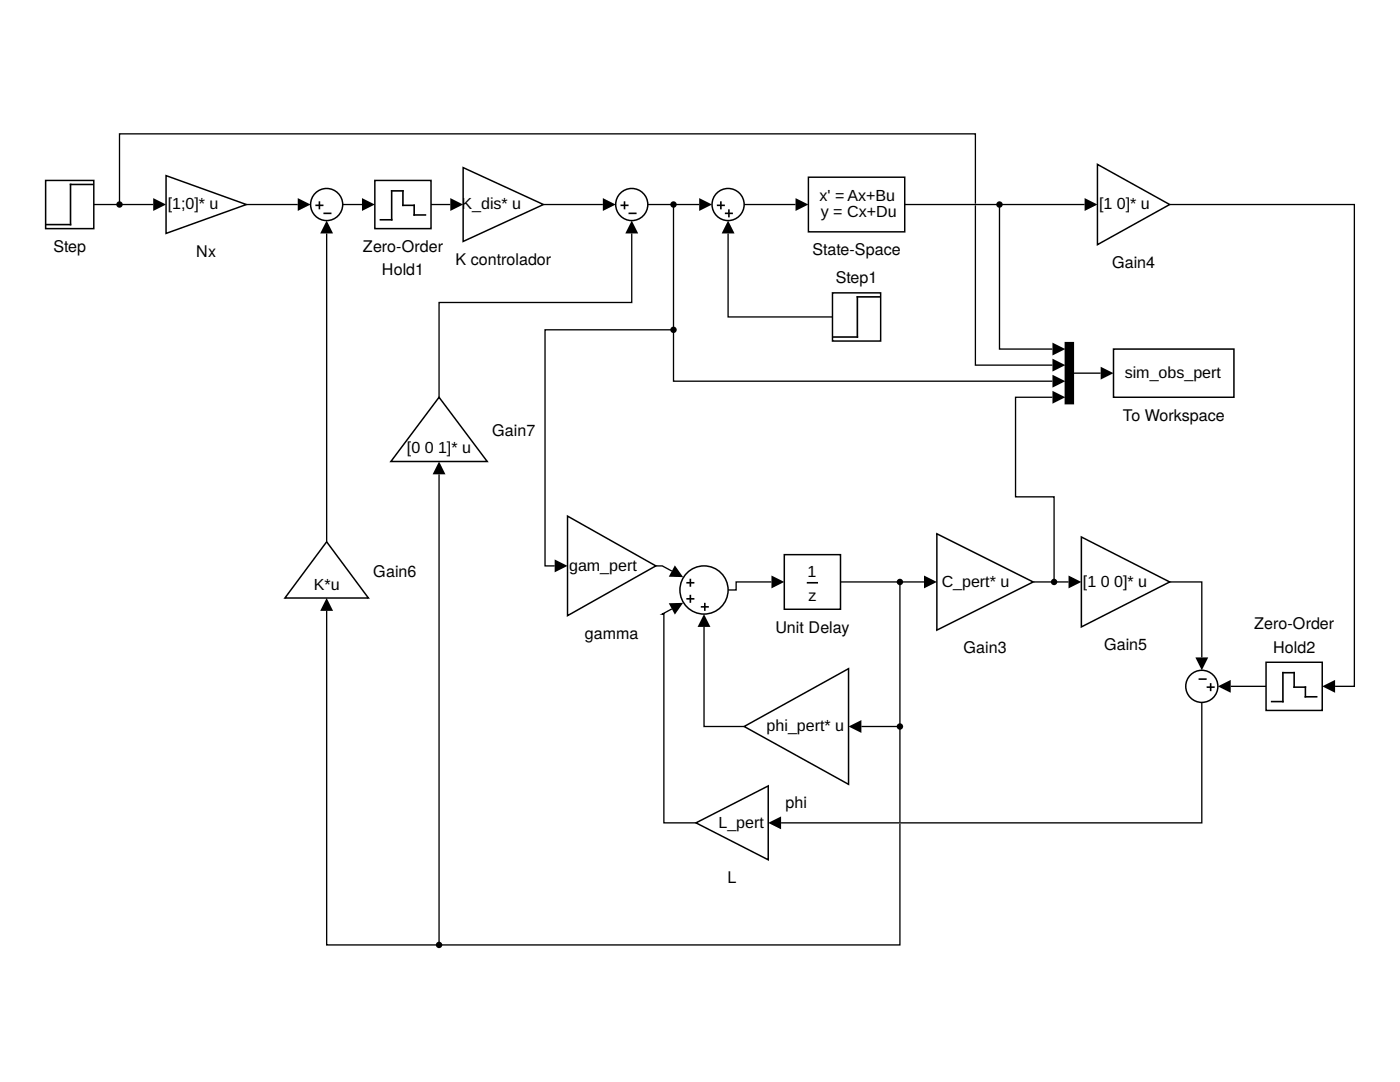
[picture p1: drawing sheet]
<svg xmlns="http://www.w3.org/2000/svg" width="279mm" height="216mm" viewBox="0 0 279 216" stroke-linecap="round" stroke-linejoin="round" font-family="sans-serif">
<path d="M18.6 36.8h-4.5v8h-4.8" fill="none" stroke="#000" stroke-width=".32"/>
<path d="M9.1 36h9.6v9.6h-9.6z" fill="none" stroke="#000" stroke-width=".3"/>
<path d="M74.8 36h11.2v9.6h-11.2z" fill-rule="evenodd" fill="#fff"/>
<path d="M84.9 42.9h-2.2v-1.9h-2.3v-2.9h-2.2v5.8h-2.3" fill="none" stroke="#000" stroke-width=".32"/>
<path d="M74.8 36h11.2v9.6h-11.2z" fill="none" stroke="#000" stroke-width=".3"/>
<circle cx="65.2" cy="40.8" r="3.2" fill="#fff"/>
<path d="M63.1 41h1.3M63.7 40.3v1.3M64.7 42.6h1.3" fill="none" stroke="#000" stroke-width=".32"/>
<circle cx="65.2" cy="40.8" r="3.2" fill="none" stroke="#000" stroke-width=".3"/>
<path d="M161.3 35.4h19.3v10.9h-19.3z" fill-rule="evenodd" fill="#fff"/>
<path d="M161.3 35.4h19.3v10.9h-19.3z" fill="none" stroke="#000" stroke-width=".3"/>
<path d="M33.1 35l16.1 5.8-16.1 5.8z" fill="#fff"/>
<path d="M33.1 35l16.1 5.8-16.1 5.8z" fill="none" stroke="#000" stroke-width=".3"/>
<path d="M92.4 33.4l16.1 7.4-16.1 7.4z" fill="#fff"/>
<path d="M92.4 33.4l16.1 7.4-16.1 7.4z" fill="none" stroke="#000" stroke-width=".3"/>
<circle cx="239.8" cy="137" r="3.2" fill="#fff"/>
<path d="M239.4 135.5h1.2M241 137.1h1.3M241.6 136.5v1.3" fill="none" stroke="#000" stroke-width=".32"/>
<circle cx="239.8" cy="137" r="3.2" fill="none" stroke="#000" stroke-width=".3"/>
<path d="M138.9 164.2l14.4-7.4v14.8z" fill="#fff"/>
<path d="M138.9 164.2l14.4-7.4v14.8z" fill="none" stroke="#000" stroke-width=".3"/>
<path d="M113.3 103l17.6 9.9-17.6 10z" fill="#fff"/>
<path d="M113.3 103l17.6 9.9-17.6 10z" fill="none" stroke="#000" stroke-width=".3"/>
<circle cx="140.5" cy="117.7" r="4.8" fill="#fff"/>
<path d="M137.1 116.3h1.3M137.1 119.5h1.3M137.8 115.6v1.3M137.8 118.8v1.3M140 121.1h1.3M140.7 120.4v1.3" fill="none" stroke="#000" stroke-width=".32"/>
<circle cx="140.5" cy="117.7" r="4.8" fill="none" stroke="#000" stroke-width=".3"/>
<path d="M148.5 145l20.8-11.6v23.1z" fill="#fff"/>
<path d="M148.5 145l20.8-11.6v23.1z" fill="none" stroke="#000" stroke-width=".3"/>
<path d="M187 106.5l19.2 9.6-19.2 9.6z" fill="#fff"/>
<path d="M187 106.5l19.2 9.6-19.2 9.6z" fill="none" stroke="#000" stroke-width=".3"/>
<path d="M219 32.8l14.4 8-14.4 8z" fill="#fff"/>
<path d="M219 32.8l14.4 8-14.4 8z" fill="none" stroke="#000" stroke-width=".3"/>
<path d="M215.8 107.1l17.6 9-17.6 9z" fill="#fff"/>
<path d="M215.8 107.1l17.6 9-17.6 9z" fill="none" stroke="#000" stroke-width=".3"/>
<path d="M212.6 68.4h1.6v12.1h-1.6z" fill-rule="evenodd" fill="#fff"/>
<path d="M212.6 68.4h1.6v12.1h-1.6z" fill-rule="evenodd" fill="#000"/>
<path d="M212.6 68.4h1.6v12.1h-1.6z" fill="none" stroke="#000" stroke-width=".3"/>
<path d="M252.7 132.1h11.2v9.7h-11.2z" fill-rule="evenodd" fill="#fff"/>
<path d="M262.8 139h-2.3v-1.9h-2.2v-2.9h-2.3v5.8h-2.2" fill="none" stroke="#000" stroke-width=".32"/>
<path d="M252.7 132.1h11.2v9.7h-11.2z" fill="none" stroke="#000" stroke-width=".3"/>
<path d="M156.5 110.7h11.2v10.9h-11.2z" fill-rule="evenodd" fill="#fff"/>
<path d="M161.2 116.3h1.9" fill="none" stroke="#000" stroke-width=".32"/>
<path d="M156.5 110.7h11.2v10.9h-11.2z" fill="none" stroke="#000" stroke-width=".3"/>
<circle cx="145.3" cy="40.8" r="3.2" fill="#fff"/>
<path d="M143.2 41h1.3M143.9 40.3v1.3M144.8 42.6h1.3M145.5 41.9v1.3" fill="none" stroke="#000" stroke-width=".32"/>
<circle cx="145.3" cy="40.8" r="3.2" fill="none" stroke="#000" stroke-width=".3"/>
<path d="M65.2 108.1l8.3 11.2h-16.6z" fill="#fff"/>
<path d="M65.2 108.1l8.3 11.2h-16.6z" fill="none" stroke="#000" stroke-width=".3"/>
<circle cx="126.1" cy="40.8" r="3.2" fill="#fff"/>
<path d="M124 41h1.3M124.6 40.3v1.3M125.6 42.6h1.3" fill="none" stroke="#000" stroke-width=".32"/>
<circle cx="126.1" cy="40.8" r="3.2" fill="none" stroke="#000" stroke-width=".3"/>
<path d="M87.6 79.3l9.6 12.8h-19.2z" fill="#fff"/>
<path d="M87.6 79.3l9.6 12.8h-19.2z" fill="none" stroke="#000" stroke-width=".3"/>
<path d="M166.1 58.4h9.7v9.7h-9.7z" fill-rule="evenodd" fill="#fff"/>
<path d="M175.6 59.2h-4.5v8.1h-4.8" fill="none" stroke="#000" stroke-width=".32"/>
<path d="M166.1 58.4h9.7v9.7h-9.7z" fill="none" stroke="#000" stroke-width=".3"/>
<path d="M222.2 69.7h24.1v9.6h-24.1z" fill-rule="evenodd" fill="#fff"/>
<path d="M222.2 69.7h24.1v9.6h-24.1z" fill="none" stroke="#000" stroke-width=".3"/>
<g fill="none" stroke="#000" stroke-width=".26">
<path d="M18.7 40.8h11.9M49.2 40.8h10.2M65.2 46.6v61.5M68.4 40.8h3.8M86 40.8h3.9M108.5 40.8h11.8M126.1 46.6v13.8h-38.5v18.9M129.3 40.8h10.2M134.4 40.8v25M145.3 46.6v16.6h20.8M148.5 40.8h10.3M180.6 40.8h35.9"/>
<path d="M194.7 40.7v-14h-170.9v14.1M194.7 41v31.9h15.3M199.5 40.8v28.9h10.5M233.4 40.8h36.9v96.2h-3.9M134.4 65.8v10.3h75.6M134.4 65.8h-25.6v47.1h1.9M210 79.3h-7.3v19.8h7.7v17M214.2 74.5h5.5M87.6 94.7v93.8M130.9 112.9h1.3l1.9 1M154 116.1h-7.1v1.6h-1.6M167.7 116.1h16.7"/>
<path d="M179.6 116.1v47.9M206.2 116.1h7M233.4 116.1h6.4v15.1M65.2 121.9v66.6h22.4M134.1 121.5l-1.9 1h.3v41.7h6.4M140.5 125.1v19.9h8M245.6 137h7.1M171.9 145h7.7M239.8 140.2v24h-83.9M179.6 164.4v24.1h-92"/>
</g>
<g fill="#000">
<path d="M30.6 39.5l2.5 1.3-2.5 1.3zM59.4 39.5l2.6 1.3-2.6 1.3zM65.2 44l1.3 2.6h-2.6zM72.2 39.5l2.6 1.3-2.6 1.3zM89.9 39.5l2.5 1.3-2.5 1.3zM120.3 39.5l2.6 1.3-2.6 1.3zM126.1 44l1.3 2.6h-2.6zM139.5 39.5l2.6 1.3-2.6 1.3zM145.3 44l1.3 2.6h-2.6zM158.8 39.5l2.5 1.3-2.5 1.3zM216.5 39.5l2.5 1.3-2.5 1.3zM210 68.4l2.6 1.3-2.6 1.2z"/>
<path d="M210 71.6l2.6 1.3-2.6 1.2zM210 78l2.6 1.3-2.6 1.2zM210 74.8l2.6 1.3-2.6 1.2zM219.7 73.2l2.5 1.3-2.5 1.2zM87.6 92.1l1.3 2.6h-2.6zM65.2 119.3l1.3 2.6h-2.6zM110.7 111.6l2.6 1.3-2.6 1.3zM134.7 112.8l1.6 2.4-2.8-.1zM154 114.8l2.5 1.3-2.5 1.3zM184.4 114.8l2.6 1.3-2.6 1.3zM213.2 114.8l2.6 1.3-2.6 1.3zM133.5 120.4l2.8-.1-1.6 2.3z"/>
<path d="M140.5 122.5l1.3 2.6h-2.6zM238.6 131.2h2.5l-1.3 2.5zM243.1 137l2.5-1.3v2.5zM263.9 137l2.5-1.3v2.5zM169.3 145l2.6-1.3v2.5zM153.3 164.2l2.6-1.3v2.6z"/>
</g>
<g fill="#000">
<circle cx="23.8" cy="40.8" r=".64"/>
<circle cx="134.4" cy="40.8" r=".64"/>
<circle cx="199.5" cy="40.8" r=".64"/>
<circle cx="134.4" cy="65.8" r=".64"/>
<circle cx="179.6" cy="116.1" r=".64"/>
<circle cx="210.4" cy="116.1" r=".64"/>
<circle cx="179.6" cy="145" r=".64"/>
<circle cx="87.6" cy="188.5" r=".64"/>
</g>
<g font-size="3.2">
<text x="33.5" y="41.8">[1;0]* u</text>
<text x="92.1" y="41.8">K_dis* u</text>
<text x="163.6" y="40.2">x' = Ax+Bu</text>
<text x="219.3" y="41.8">[1</text>
<text x="222.9" y="41.8">0]* u</text>
<text x="163.8" y="43.4">y = Cx+Du</text>
<text x="10.7" y="50.3">Step</text>
<text x="39.2" y="51.2">Nx</text>
<text x="72.4" y="50.3">Zero-Order</text>
<text x="90.9" y="52.8">K controlador</text>
<text x="162.2" y="50.9">State-Space</text>
<text x="221.9" y="53.5">Gain4</text>
<text x="76.2" y="54.9">Hold1</text>
<text x="166.8" y="56.5">Step1</text>
<text x="224.5" y="75.4">sim_obs_pert</text>
<text x="224.1" y="83.9">To Workspace</text>
<text x="98.2" y="87">Gain7</text>
<text x="81.2" y="90.5">[0</text>
<text x="84.8" y="90.5">0</text>
<text x="87.4" y="90.5">1]* u</text>
<text x="113.6" y="113.9">gam_pert</text>
<text x="62.6" y="117.7">K*u</text>
<text x="74.5" y="115.1">Gain6</text>
<text x="161.2" y="115.2">1</text>
<text x="161.3" y="120">z</text>
<text x="187.9" y="117.1">C_pert* u</text>
<text x="216.1" y="117.1">[1</text>
<text x="219.7" y="117.1">0</text>
<text x="222.3" y="117.1">0]* u</text>
<text x="250.3" y="125.6">Zero-Order</text>
<text x="116.7" y="127.5">gamma</text>
<text x="154.8" y="126.2">Unit Delay</text>
<text x="192.3" y="130.4">Gain3</text>
<text x="220.3" y="129.7">Gain5</text>
<text x="254.1" y="130.2">Hold2</text>
<text x="153" y="145.9">phi_pert* u</text>
<text x="156.8" y="161.1">phi</text>
<text x="143.4" y="165.2">L_pert</text>
<text x="145.2" y="176.2">L</text>
</g>
</svg>
